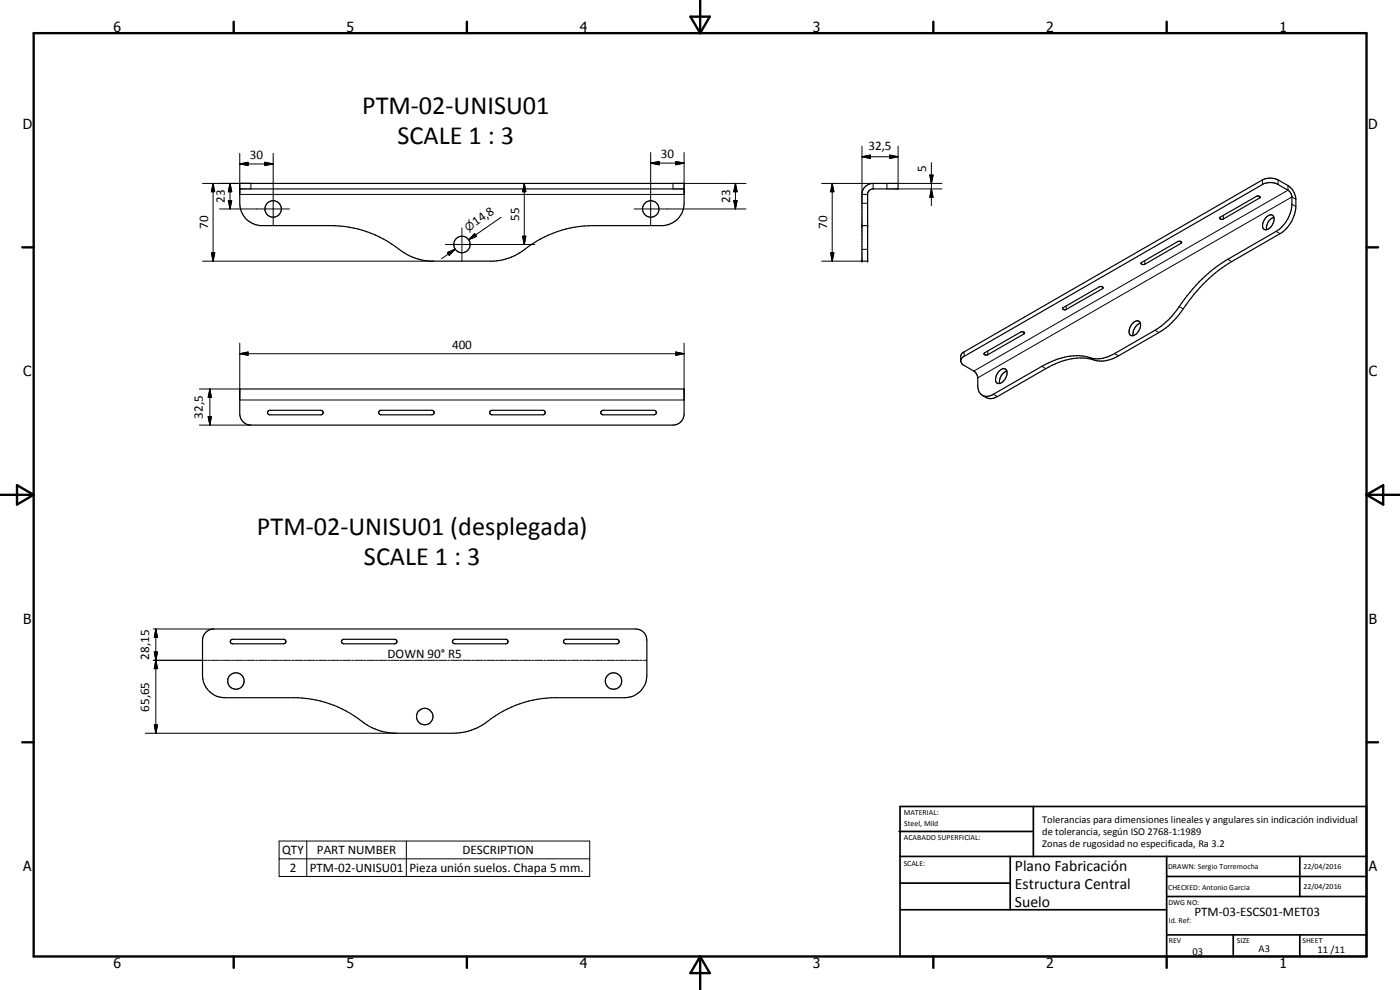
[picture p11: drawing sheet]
<svg xmlns="http://www.w3.org/2000/svg" width="420mm" height="297mm" viewBox="0 0 420 297" stroke-linecap="round" stroke-linejoin="round" font-family="sans-serif">
<g fill="none" stroke="#000" stroke-width=".35">
<path d="M72 55h133.3v6a6.7 6.7 0 0 1-6 6.7h-21.2a34.9 34.9 0 0 0-22.1 8.2 16.4 16.4 0 0 1-7.9 2.5h-19a17.5 17.5 0 0 1-10.5-4.4 33.3 33.3 0 0 0-19.4-6.3h-21.2a6.7 6.7 0 0 1-6-6.7zM72 56.7h133.3M259.4 56.3l.6-.6 1.6-.7h7.9v1.7h-7.5a1.6 1.6 0 0 0-1.6 1.4v20.3h-1.7v-20.1l.1-.8zM258.7 67.7h1.7M342.6 78.7l10.9-6.2 .7-.1 .4 .2-.2 .4-10.8 6.3a.7 .7 0 0 1-1.1-.4zM366.1 65.2l11-6.3a.64 .64 0 0 1 1 .5l-11 6.3a.61 .61 0 0 1-.6 .1 .61 .61 0 0 1-.4-.6zM380.1 65.1a1.22 1.22 0 0 1 1.1-.7 1.22 1.22 0 0 1 1.1 .8 3.1 3.1 0 0 1-2.7 3.7 1.55 1.55 0 0 1-.5-2.2zM382.3 65.2a3.5 3.5 0 0 0-2.2 3.7M319 92.4l11.1-6.4a.51 .51 0 0 1 .7-.1 .51 .51 0 0 1 .1 .7l-10.9 6.2a.67 .67 0 0 1-1.1-.3zM340.3 96.6a1.17 1.17 0 0 1 1.5-.2 1.17 1.17 0 0 1 .5 1.4 2.98 2.98 0 0 1-2.8 2.9 1.91 1.91 0 0 1-.2-2.9zM342.3 96.9a3.6 3.6 0 0 0-2.2 3.8M72 116.7h133.3v7.5a3.3 3.3 0 0 1-3.3 3.4h-126.7a3.4 3.4 0 0 1-3.3-3.4z"/>
<path d="M288.3 108.3l.1-1.6 .6-1 89.9-51.7a5.3 5.3 0 0 1 4.7 0l2.9 1.7a5.2 5.2 0 0 1 2.4 4.1 10.7 10.7 0 0 1-1.9 7.6l-1.1 1.3-1.3 1.1-15 8.7a46.5 46.5 0 0 0-15 14.9 21.4 21.4 0 0 1-6.8 6.4l-12.1 7a9.8 9.8 0 0 1-8.9 .8 18.9 18.9 0 0 0-13 3l-14.5 8.4a3.7 3.7 0 0 1-3.3 .3l-1.2-.7M288.8 107.3l90.1-51.9a4.8 4.8 0 0 1 4.7 0l3.1 1.8 .6 .6 .4 1.3v2.2a10.3 10.3 0 0 1-4.7 8.1l-14.5 8.4a47.6 47.6 0 0 0-15.7 15.7 24 24 0 0 1-6.2 5.6l-12.1 7a9.2 9.2 0 0 1-8.8 .8 19.8 19.8 0 0 0-13 3l-14.6 8.4a2.81 2.81 0 0 1-3 .4 2.81 2.81 0 0 1-1.7-2.6v-2.7a2.63 2.63 0 0 0-1.1-2.1l-3-1.7a1.37 1.37 0 0 1-.5-2.3zM295.3 106l11.1-6.4a.64 .64 0 0 1 .6-.1 .64 .64 0 0 1 .4 .6l-11 6.3-.8 .1zM299.7 111.5a1.38 1.38 0 0 1 1.2-.9 1.38 1.38 0 0 1 1.3 .7 3.2 3.2 0 0 1-2.7 3.8l-.2-.1a2.51 2.51 0 0 1 .4-3.5zM302.2 111.3a3.5 3.5 0 0 0-2.2 3.8M80.3 123.5l.7-.4h15.3a.68 .68 0 0 1 .7 .7 .68 .68 0 0 1-.7 .7h-15.3l-.7-.4zM113.7 123.5l.6-.4h15.3a.68 .68 0 0 1 .7 .7 .68 .68 0 0 1-.7 .7h-15.3l-.6-.4zM147 123.5l.6-.4h15.4a.68 .68 0 0 1 .6 .7 .68 .68 0 0 1-.6 .7h-15.4l-.6-.4zM180.5 123.4l.5-.3h15.3a.68 .68 0 0 1 .7 .7 .68 .68 0 0 1-.7 .7h-15.3a.67 .67 0 0 1-.6-.4 .67 .67 0 0 1 .1-.7zM61.8 189.7l1.1-.7 1.2-.3h126.7a3.3 3.3 0 0 1 3.3 3.4v10.6a6.6 6.6 0 0 1-6.6 6.6h-22a34.6 34.6 0 0 0-20.7 8.2 16.5 16.5 0 0 1-8.8 2.5h-17.1a17.5 17.5 0 0 1-11.4-4.4 32.9 32.9 0 0 0-18.1-6.3h-21.9a6.7 6.7 0 0 1-6.7-6.6v-10.6l.2-1.3zM69.2 192.2l.6-.4h15.3a.68 .68 0 0 1 .7 .7 .68 .68 0 0 1-.7 .7h-15.3l-.6-.4zM102.5 192.2l.7-.4h15.2a.68 .68 0 0 1 .7 .7 .68 .68 0 0 1-.7 .7h-15.2l-.7-.4z"/>
<path d="M135.8 192.2l.7-.4h15.3a.68 .68 0 0 1 .7 .7 .68 .68 0 0 1-.7 .7h-15.3l-.7-.4zM169.3 192.1l.5-.3h15.3a.68 .68 0 0 1 .7 .7 .68 .68 0 0 1-.7 .7h-15.3a.67 .67 0 0 1-.6-.4 .67 .67 0 0 1 .1-.7z"/>
<circle cx="82" cy="62.7" r="2.47"/>
<circle cx="138.7" cy="73.4" r="2.48"/>
<circle cx="195.3" cy="62.7" r="2.46"/>
<circle cx="70.8" cy="204.3" r="2.47"/>
<circle cx="127.5" cy="215" r="2.47"/>
<circle cx="184.1" cy="204.3" r="2.47"/>
</g>
<g fill="none" stroke="#000" stroke-width=".3">
<path d="M60.8 55h14.5v1.7M64 55l.5 2.5h-1.1zM64 55v23.4M64 55l-.6 2.5h.8M64 55l.2 1.3M69 55l.5 2.5h-1zM69 55v7.7M72 49.2l2.5-.5v1zM72 49.2h10M79.4 48.7l2.6 .5-2.6 .5zM82 46v21.6M157.3 55l.5 2.5h-1z"/>
<path d="M157.3 55v18.4M195.3 48.9l2.5-.4v.9zM195.3 45.8v21.8M195.3 48.9h10M202.8 48.5l2.5 .4-2.5 .5zM205.3 45.8v12.5h-133.3v-12.3M220.7 55l.5 2.5h-1zM220.7 55v7.7M223.9 55h-21.9v1.7M246.6 55h15.4v1.7M249.8 55l.5 2.5h-1zM249.8 55v23.4"/>
<path d="M258.7 47l2.5-.5v1zM258.7 58.3h1.7M258.7 43.9v17.1h1.7M258.7 47h10.8M266.2 55v1.7M267 46.5l2.5 .5-2.5 .5zM269.5 43.9v11.1h13.2M269.5 56.7h13.2M279 52.5h1l-.5 2.5zM279.5 56.7l.5 2.5h-1zM279.5 48.8v12.9M378 58.9v.5"/>
<path d="M378.9 54v1.4M383.6 54v1.4M386.5 55.7v1.4l-94.2 54.2M388.9 59.8l-1.2-.7-94.3 54.3M60.8 78.4h69.3M63.4 75.9h1.1l-.5 2.5zM65.9 62.7h21M68.5 60.2h1l-.5 2.5zM133.7 73.4h26.8M134.3 75.8l2.3-1-1.8 1.8zM136.6 74.8l-4.1 2.8M138.6 68.4v9.9"/>
<path d="M142.4 70.1l.6 .8-2.3 1zM142.7 70.5l-2 1.4M150.4 65.2l-9.7 6.7M156.8 70.9h1l-.5 2.5zM190.3 62.7h33.6M220.2 60.2h1l-.5 2.5zM246.6 78.4h12.1M249.3 75.9h1l-.5 2.5zM258.7 74.8h1.7M343.6 78.2v1.1M354.4 72.5v.5M367.1 64.6v1.1"/>
<path d="M368.5 77.8l1.1 .7M383 69.4l1.2 .7M387.7 61.3l1.2 .7M307.3 99.6v.6M320 91.7v1.1M330.9 86.1v.5M346.6 99.1l1.2 .7M353.9 92l1.2 .7M59.8 116.7h12.2M63 116.7l.4 2.5h-.9zM63 116.7v10.9M72 106.1l2.5-.5v1z"/>
<path d="M72 103v17h133.3v-17M72 106.1h133.3M202.8 105.6l2.5 .5-2.5 .5zM289.3 105.6v1.3M296.4 105.3v1.1M298.1 118.3l1.2 .7M312.7 109.9l1.1 .7M327.2 107.4l1.2 .6M334.5 106.1l1.2 .7M59.8 127.6h15.5M62.5 125h.9l-.4 2.6zM46 198.1h16"/>
<path d="M46 188.7h18.1M46.3 195.6h1l-.5 2.5zM46.8 198.1l.5 2.5h-1zM46.8 188.7l.5 2.6h-1zM46.8 188.7v31.3M62.3 198.1h.6M63.2 198.1h2.4M65.9 198.1h.6M66.8 198.1h2.4M69.5 198.1h.6M70.4 198.1h2.4M73.1 198.1h.6"/>
<path d="M74 198.1h2.4M76.7 198.1h.6M77.6 198.1h2.4M80.3 198.1h.6M81.2 198.1h2.4M83.9 198.1h.6M84.8 198.1h2.4M87.5 198.1h.6M88.4 198.1h2.4M91.1 198.1h.6M92 198.1h2.4M94.7 198.1h.6"/>
<path d="M95.6 198.1h2.4M98.3 198.1h.6M99.2 198.1h2.4M101.9 198.1h.6M102.8 198.1h2.4M105.6 198.1h.5M106.5 198.1h2.4M109.1 198.1h.7M110.1 198.1h2.4M112.7 198.1h.7M113.7 198.1h2.3M116.4 198.1h.6"/>
<path d="M117.3 198.1h2.4M120 198.1h.6M120.9 198.1h2.4M123.6 198.1h.6M124.4 198.1h2.5M127.2 198.1h.6M128 198.1h2.5M130.8 198.1h.5M131.6 198.1h2.5M134.4 198.1h.5M135.3 198.1h2.4M138 198.1h.6"/>
<path d="M138.9 198.1h2.4M141.6 198.1h.6M142.5 198.1h2.4M145.2 198.1h.6M146.1 198.1h2.4M148.8 198.1h.6M149.7 198.1h2.4M152.4 198.1h.6M153.3 198.1h2.4M156 198.1h.6M156.9 198.1h2.4M159.6 198.1h.6"/>
<path d="M160.5 198.1h2.4M163.2 198.1h.6M164.1 198.1h2.4M166.8 198.1h.6M167.7 198.1h2.4M170.4 198.1h.6M171.3 198.1h2.4M174 198.1h.6M174.9 198.1h2.4M177.6 198.1h.6M178.5 198.1h2.4M181.2 198.1h.6"/>
<path d="M182.1 198.1h2.4M184.8 198.1h.6M185.7 198.1h2.4M188.4 198.1h.6M189.3 198.1h2.4M192 198.1h.6M192.9 198.1h1.2M46.3 217.5h1l-.5 2.5zM43.6 220h75.3M83.8 252.3h93.2v10.7h-93.2zM83.8 257.7h93.2M92.1 252.3v10.7"/>
<path d="M122 252.3v10.7"/>
</g>
<g fill="#000">
<circle cx="258.7" cy="67.7" r=".18"/>
<circle cx="258.7" cy="78.4" r=".18"/>
<circle cx="260.4" cy="67.7" r=".18"/>
<circle cx="260.4" cy="78.4" r=".18"/>
<circle cx="72" cy="116.7" r=".18"/>
<circle cx="205.3" cy="116.7" r=".18"/>
</g>
<g fill="none" stroke="#000" stroke-width=".71">
<path d="M10.1 9.9h400v277.1h-400zM70.1 6.5v3.4M140.1 6.5v3.4M207.2 5h5.8l-2.9 4.9zM210.1 0v9.9M280.1 6.5v3.4M350.1 6.5v3.4M6.7 74.2h3.4M410.1 74.2h3.5M.1 148.5h10M5.1 145.6l5 2.9-5 2.9zM410.1 148.5h10"/>
<path d="M410.1 148.5l5-2.9v5.8zM6.7 222.7h3.4M410.1 222.7h3.5M70.1 287v3.4M140.1 287v3.4M210.1 287v10M210.1 287l2.9 5h-5.8zM280.1 287v3.4M350.1 287v3.4"/>
</g>
<g fill="none" stroke="#000" stroke-width=".51">
<path d="M269.8 249.5h40.3M270.1 242h140v45h-140zM270.1 257h140M303.2 257v16M310.1 242v15M350.1 257v30M390.1 257v12M270.1 265h33.1M270.1 273h80M350.1 269h60M350.1 263h60M350.1 280.5h60"/>
<path d="M370.1 280.5v6.5M390.1 280.5v6.5"/>
</g>
<g fill="#000">
<path d="M64 55l.5 2.5h-1.1zM69 55l.5 2.5h-1zM72 49.2l2.5-.5v1zM79.4 48.7l2.6 .5-2.6 .5zM157.3 55l.5 2.5h-1zM195.3 48.9l2.5-.4v.9zM202.8 48.5l2.5 .4-2.5 .5zM220.7 55l.5 2.5h-1zM249.8 55l.5 2.5h-1zM258.7 47l2.5-.5v1zM267 46.5l2.5 .5-2.5 .5zM279 52.5h1l-.5 2.5z"/>
<path d="M279.5 56.7l.5 2.5h-1zM63.4 75.9h1.1l-.5 2.5zM68.5 60.2h1l-.5 2.5zM134.3 75.8l2.3-1-1.8 1.8zM142.4 70.1l.6 .8-2.3 1zM156.8 70.9h1l-.5 2.5zM220.2 60.2h1l-.5 2.5zM249.3 75.9h1l-.5 2.5zM63 116.7l.4 2.5h-.9zM72 106.1l2.5-.5v1zM202.8 105.6l2.5 .5-2.5 .5zM62.5 125h.9l-.4 2.6z"/>
<path d="M46.3 195.6h1l-.5 2.5zM46.8 188.7l.5 2.6h-1zM46.3 217.5h1l-.5 2.5zM46.8 198.1l.5 2.5h-1z"/>
</g>
<g font-size="7.9">
<text x="108.7" y="34.3">PTM-02-UNISU01</text>
<text x="119.3" y="43.3">SCALE 1 : 3</text>
<text x="77.1" y="160.4">PTM-02-UNISU01 (desplegada)</text>
<text x="109.2" y="169.4">SCALE 1 : 3</text>
</g>
<g font-size="4.7">
<text x="304.6" y="261.2">Plano Fabricación</text>
<text x="304.6" y="266.6">Estructura Central</text>
<text x="304.6" y="272">Suelo</text>
</g>
<g font-size="4.2">
<text x="34" y="9.6">6</text>
<text x="104" y="9.6">5</text>
<text x="174" y="9.6">4</text>
<text x="244" y="9.6">3</text>
<text x="314" y="9.6">2</text>
<text x="384" y="9.6">1</text>
<text x="6.8" y="38.7">D</text>
<text x="410.6" y="38.7">D</text>
<text x="7" y="112.9">C</text>
<text x="410.8" y="112.9">C</text>
<text x="7" y="187.1">B</text>
<text x="410.8" y="187.1">B</text>
<text x="7" y="261.4">A</text>
<text x="410.8" y="261.4">A</text>
<text x="34" y="290.4">6</text>
<text x="104" y="290.4">5</text>
<text x="174" y="290.4">4</text>
<text x="244" y="290.4">3</text>
<text x="314" y="290.4">2</text>
<text x="384" y="290.4">1</text>
</g>
<g font-size="3.9">
<text x="75" y="47.7">30</text>
<text x="198.3" y="47.4">30</text>
<text x="260.6" y="45">32,5</text>
<text x="277.9" y="51.6" transform="rotate(-90 277.9 51.6)">5</text>
<text x="67.5" y="60.9" transform="rotate(-90 67.5 60.9)">23</text>
<text x="219.1" y="60.9" transform="rotate(-90 219.1 60.9)">23</text>
<text x="62.4" y="68.7" transform="rotate(-90 62.4 68.7)">70</text>
<text x="142.8" y="67.9" transform="rotate(-35 142.8 67.9)">14,8</text>
<text x="155.8" y="66.2" transform="rotate(-90 155.8 66.2)">55</text>
<text x="248.2" y="68.7" transform="rotate(-90 248.2 68.7)">70</text>
<text x="135.7" y="104.6">400</text>
<text x="60.9" y="125.6" transform="rotate(-90 60.9 125.6)">32,5</text>
<text x="44.7" y="197.9" transform="rotate(-90 44.7 197.9)">28,15</text>
<text x="116.3" y="197.4">DOWN 90° R5</text>
<text x="44.7" y="213.5" transform="rotate(-90 44.7 213.5)">65,65</text>
<text x="84.7" y="256.3">QTY</text>
<text x="95.1" y="256.3">PART NUMBER</text>
<text x="138.8" y="256.3">DESCRIPTION</text>
<text x="86.9" y="261.6">2</text>
<text x="93" y="261.6">PTM-02-UNISU01</text>
<text x="122.9" y="261.7">Pieza unión suelos. Chapa 5 mm.</text>
<text x="358.5" y="275">PTM-03-ESCS01-MET03</text>
</g>
<text font-size="3.3" x="140.5" y="69.5" transform="rotate(-35 140.5 69.5)">n</text>
<g font-size="3.1">
<text x="312.7" y="246.8">Tolerancias para dimensiones lineales y angulares sin indicación individual</text>
<text x="312.7" y="250.4">de tolerancia, según ISO 2768-1:1989</text>
<text x="312.7" y="254">Zonas de rugosidad no especificada, Ra 3.2</text>
<text x="357.9" y="286.4">03</text>
<text x="377.7" y="285.6">A3</text>
<text x="395.4" y="285.9">11 /11</text>
</g>
<g font-size="2.4">
<text x="271.2" y="244.4">MATERIAL:</text>
<text x="271.3" y="252">ACABADO SUPERFICIAL:</text>
<text x="271.4" y="247.9">Steel, Mild</text>
<text x="271.2" y="259.7">SCALE:</text>
<text x="350.6" y="260.8">DRAWN: Sergio Torremocha</text>
<text x="391.2" y="260.6">22/04/2016</text>
<text x="350.6" y="267">CHECKED: Antonio Garcia</text>
<text x="391.2" y="266.7">22/04/2016</text>
<text x="350.6" y="271.4">DWG NO:</text>
<text x="350.8" y="276.9">Id. Ref:</text>
<text x="350.8" y="282.8">REV</text>
<text x="371.2" y="282.9">SIZE</text>
<text x="390.9" y="282.9">SHEET</text>
</g>
</svg>
